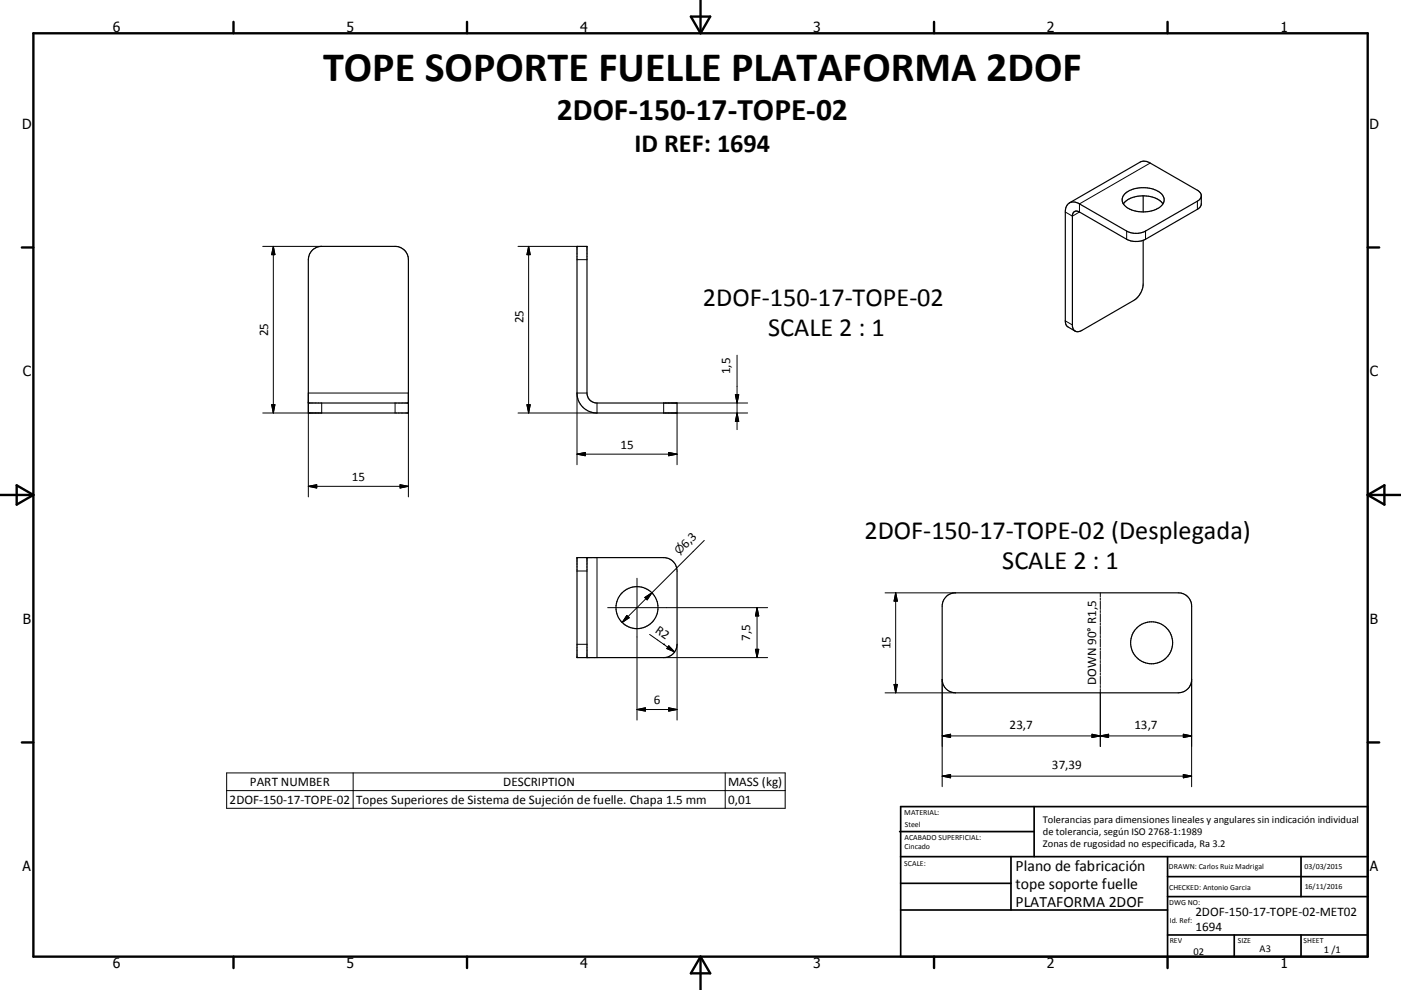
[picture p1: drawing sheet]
<svg xmlns="http://www.w3.org/2000/svg" width="420mm" height="297mm" viewBox="0 0 420 297" stroke-linecap="round" stroke-linejoin="round" font-family="sans-serif">
<g fill="none" stroke="#000" stroke-width=".36">
<path d="M337.2 58.2a8.8 8.8 0 0 1 11.3 .4 2.65 2.65 0 0 1-1.3 3.9 9.3 9.3 0 0 1-10-.9 2.37 2.37 0 0 1 0-3.4zM342.7 58.8v4.8M360.2 58.9l-.4 .8-.8 .7-15.6 8.9a6.1 6.1 0 0 1-5.6 0l-14.2-8.1a3.1 3.1 0 0 0-3-.3M93.8 74.9l1.2-.7 1.5-.3h21.9a4 4 0 0 1 4 4v46h-30v-46l.5-1.8zM173 73.9h3v44a2.96 2.96 0 0 0 3 3h24v3h-24a6 6 0 0 1-6-6zM320.6 60.9l21.2-12.3a3.1 3.1 0 0 1 3 .3l14.5 8.4 .8 1 .1 2.9-.3 .7-.6 .7-15.9 9.2a6.4 6.4 0 0 1-5.6 0l-14.2-8.2a1.28 1.28 0 0 0-1.3-.2 1.28 1.28 0 0 0-.8 1.1v33.4a1.69 1.69 0 0 0 1 1.5 1.69 1.69 0 0 0 1.8-.3l15.6-9a6.2 6.2 0 0 0 2.8-4.9v-13.1M320.6 60.9a3 3 0 0 0-1.2 2.7v33l.6 1.3 2.3 1.4M336.8 61.2a8.6 8.6 0 0 1 10.1-1.5l1.7 1.5M92.4 120.9h30M173 167.3h26a4 4 0 0 1 4 4v22a4 4 0 0 1-4 4h-26zM176 167.3v30M283.8 178.8l1.3-.7 1.4-.2h66.8a4 4 0 0 1 4 3.9v22a4 4 0 0 1-4 4.1h-66.8a4 4 0 0 1-4-4.1v-22l.2-1.4z"/>
<circle cx="191" cy="182.3" r="6.3"/>
<circle cx="345.3" cy="192.8" r="6.3"/>
</g>
<g fill="none" stroke="#000" stroke-width=".3">
<path d="M344.8 48.9l-21.2 12.3v2.4l-2.1 1.2-2.1-1.2M78.8 73.9h17.7M81.9 73.9l.5 2.5h-1zM81.9 73.9v50M155.3 73.9h17.7M158.5 73.9v50M158.5 73.9l.5 2.5h-1zM173 77.9h3M337.8 69.3v2.5M343.4 69.3v2.5M359 60.4v2.4M319.4 96.3l2.1 1.2"/>
<path d="M176 117.9h-3v21.5M220.5 118.4h1l-.5 2.5zM221 106.6v22.3M81.4 121.4h1l-.5 2.5zM96.5 120.9v3h-17.7M118.4 120.9v3M158 121.4h1l-.5 2.5zM173 136.2h30M173 136.2l2.5-.5v1zM179 120.9v3h-23.7M200.5 135.7l2.5 .5-2.5 .5zM203 123.9v15.5"/>
<path d="M221 123.9l.5 2.5h-1zM224.1 120.9h-25.1v3h25.1M92.4 149.1v-31.2h30v31.2M92.4 145.9h30M92.4 145.9l2.6-.5v1zM119.9 145.4l2.5 .5-2.5 .5zM173 171.3h3M179 167.3v30M191 173.5v42.5M193.3 179.3l2.1-1.5-1.4 2.2zM211.1 162.1l-24.6 24.6M265.4 177.9h21.1"/>
<path d="M268.5 177.9v30M268.5 177.9l.5 2.4h-1zM329.9 177.9v1.2M329.9 179.4v.6M173 193.3h3M182.2 182.3h47.9M187.9 184.6l.7 .7-2.1 1.4zM194.8 190.3l4.2 3M199 193.3h.1M199 193.3l3.3 2.3M199 197.3h31.1M200.5 193.8l1.8 1.8-2.4-1z"/>
<path d="M203 193.3v22.7M226.5 194.8h1l-.5 2.5zM227 182.3v15M227 182.3l.5 2.5h-1zM329.9 180.3v2.5M329.9 183.2v.6M329.9 184.1v2.5M329.9 186.9v.6M329.9 187.8v2.6M329.9 190.7v.6M329.9 191.6v2.5M329.9 194.4v.6"/>
<path d="M329.9 195.3v2.6M329.9 198.2v.6M329.9 199.1v2.5M191 212.9h12M191 212.9l2.5-.5v.9zM200.5 212.4l2.5 .5-2.5 .4zM265.4 207.9h21.1M268 205.3h1l-.5 2.6zM282.5 203.8v32.2M329.9 201.9v.6M329.9 202.9v2.4M329.9 205.7v.6"/>
<path d="M329.9 206.6v17.4M357.3 203.8v32.2M68 231.9h167.4v10.6h-167.4zM68 237.2h167.4M105.9 231.9v10.6M217.4 231.9v10.6M282.5 232.8h74.8M282.5 232.8l2.5-.4v1zM282.5 220.8l2.5-.5v1zM282.5 220.8h74.8M327.4 220.3l2.5 .5-2.5 .5zM329.9 220.8l2.5-.5v1z"/>
<path d="M354.8 232.4l2.5 .4-2.5 .6zM354.8 220.3l2.5 .5-2.5 .5z"/>
</g>
<g fill="none" stroke="#000" stroke-width=".71">
<path d="M10 10h400v277h-400zM70 6.6v3.4M140 6.6v3.4M207.1 5h5.8l-2.9 5zM210 0v10M280 6.6v3.4M350 6.6v3.4M6.6 74.2h3.4M410 74.2h3.5M0 148.5h10M5 145.6l5 2.9-5 2.9zM410 148.5h10.1"/>
<path d="M410 148.5l5.1-2.9v5.8zM6.6 222.7h3.4M410 222.7h3.5M70 287v3.4M140 287v3.4M210 287v10M210 287l2.9 5h-5.8zM280 287v3.4M350 287v3.4"/>
</g>
<g fill="none" stroke="#000" stroke-width=".51">
<path d="M269.7 249.5h40.3M270 242h140v45h-140zM270 257h140M303.1 257v16M310 242v15M350 257v30M390.1 257v12M270 265h33.1M270 273h80M350 269h60M350 263h60M350 280.5h60"/>
<path d="M370 280.5v6.5M390.1 280.5v6.5"/>
</g>
<g fill="#000" stroke="#000" stroke-width=".3">
<path d="M81.9 73.9l.5 2.5h-1zM158.5 73.9l.5 2.5h-1zM220.5 118.4h1l-.5 2.5zM81.4 121.4h1l-.5 2.5zM158 121.4h1l-.5 2.5zM173 136.2l2.5-.5v1zM200.5 135.7l2.5 .5-2.5 .5zM221 123.9l.5 2.5h-1zM92.4 145.9l2.6-.5v1zM119.9 145.4l2.5 .5-2.5 .5zM193.3 179.3l2.1-1.5-1.4 2.2zM187.9 184.6l.7 .7-2.1 1.4z"/>
<path d="M200.5 193.8l1.8 1.8-2.4-1zM226.5 194.8h1l-.5 2.5zM227 182.3l.5 2.5h-1zM268.5 177.9l.5 2.4h-1zM191 212.9l2.5-.5v.9zM200.5 212.4l2.5 .5-2.5 .4zM268 205.3h1l-.5 2.6zM282.5 232.8l2.5-.4v1zM282.5 220.8l2.5-.5v1zM327.4 220.3l2.5 .5-2.5 .5zM329.9 220.8l2.5-.5v1zM354.8 232.4l2.5 .4-2.5 .6z"/>
<path d="M354.8 220.3l2.5 .5-2.5 .5z"/>
</g>
<text font-size="12.6" x="96.9" y="24.3">TOPE SOPORTE FUELLE PLATAFORMA 2DOF</text>
<text font-size="9.4" x="167" y="36.1">2DOF-150-17-TOPE-02</text>
<g font-size="7.9">
<text x="190.2" y="45.6">ID REF: 1694</text>
<text x="210.7" y="91.7">2DOF-150-17-TOPE-02</text>
<text x="230.3" y="100.8">SCALE 2 : 1</text>
<text x="259.2" y="161.7">2DOF-150-17-TOPE-02 (Desplegada)</text>
<text x="300.5" y="170.7">SCALE 2 : 1</text>
</g>
<g font-size="4.7">
<text x="304.5" y="261.2">Plano de fabricación</text>
<text x="304.5" y="266.6">tope soporte fuelle</text>
<text x="304.5" y="272">PLATAFORMA 2DOF</text>
</g>
<g font-size="4.2">
<text x="33.9" y="9.6">6</text>
<text x="103.9" y="9.6">5</text>
<text x="173.9" y="9.6">4</text>
<text x="243.8" y="9.6">3</text>
<text x="313.9" y="9.6">2</text>
<text x="383.9" y="9.6">1</text>
<text x="6.7" y="38.7">D</text>
<text x="410.5" y="38.7">D</text>
<text x="6.9" y="112.9">C</text>
<text x="410.7" y="112.9">C</text>
<text x="6.9" y="187.1">B</text>
<text x="410.7" y="187.1">B</text>
<text x="6.8" y="261.4">A</text>
<text x="410.7" y="261.4">A</text>
<text x="33.9" y="290.4">6</text>
<text x="103.9" y="290.4">5</text>
<text x="173.9" y="290.4">4</text>
<text x="243.8" y="290.4">3</text>
<text x="313.9" y="290.4">2</text>
<text x="383.9" y="290.4">1</text>
</g>
<g font-size="3.9">
<text x="80.4" y="100.9" transform="rotate(-90 80.4 100.9)">25</text>
<text x="157" y="97" transform="rotate(-90 157 97)">25</text>
<text x="218.9" y="112.3" transform="rotate(-90 218.9 112.3)">1,5</text>
<text x="186" y="134.7">15</text>
<text x="105.5" y="144.4">15</text>
<text x="205.6" y="164.7" transform="rotate(-45 205.6 164.7)">6,3</text>
<text x="196.3" y="189.5" transform="rotate(35 196.3 189.5)">R2</text>
<text x="224.9" y="192.3" transform="rotate(-90 224.9 192.3)">7,5</text>
<text x="267" y="194.8" transform="rotate(-90 267 194.8)">15</text>
<text x="328.6" y="205.5" transform="rotate(-90 328.6 205.5)">DOWN 90° R1,5</text>
<text x="196" y="211.3">6</text>
<text x="302.7" y="218.7">23,7</text>
<text x="340.1" y="218.7">13,7</text>
<text x="315.4" y="230.8">37,39</text>
<text x="74.9" y="235.8">PART NUMBER</text>
<text x="150.9" y="235.8">DESCRIPTION</text>
<text x="218.3" y="235.9">MASS (kg)</text>
<text x="68.8" y="241.1">2DOF-150-17-TOPE-02</text>
<text x="106.8" y="241.2">Topes Superiores de Sistema de Sujeción de fuelle. Chapa 1.5 mm</text>
<text x="218.3" y="241.1">0,01</text>
<text x="358.4" y="274.9">2DOF-150-17-TOPE-02-MET02</text>
<text x="358.4" y="279.4">1694</text>
</g>
<text font-size="3.3" x="203.6" y="166.6" transform="rotate(-45 203.6 166.6)">⌀</text>
<g font-size="3.1">
<text x="312.7" y="246.8">Tolerancias para dimensiones lineales y angulares sin indicación individual</text>
<text x="312.7" y="250.4">de tolerancia, según ISO 2768-1:1989</text>
<text x="312.7" y="254">Zonas de rugosidad no especificada, Ra 3.2</text>
<text x="357.8" y="286.5">02</text>
<text x="377.6" y="285.6">A3</text>
<text x="396.9" y="285.9">1 /1</text>
</g>
<g font-size="2.4">
<text x="271.1" y="244.4">MATERIAL:</text>
<text x="271.2" y="252">ACABADO SUPERFICIAL:</text>
<text x="271.3" y="248">Steel</text>
<text x="271.2" y="254.7">Cincado</text>
<text x="271.1" y="259.7">SCALE:</text>
<text x="350.4" y="260.8">DRAWN: Carlos Ruiz Madrigal</text>
<text x="391.1" y="260.6">03/03/2015</text>
<text x="350.5" y="267">CHECKED: Antonio Garcia</text>
<text x="391.2" y="266.7">16/11/2016</text>
<text x="350.5" y="271.4">DWG NO:</text>
<text x="350.7" y="276.9">Id. Ref:</text>
<text x="350.7" y="282.8">REV</text>
<text x="371.1" y="282.9">SIZE</text>
<text x="390.8" y="283">SHEET</text>
</g>
</svg>
